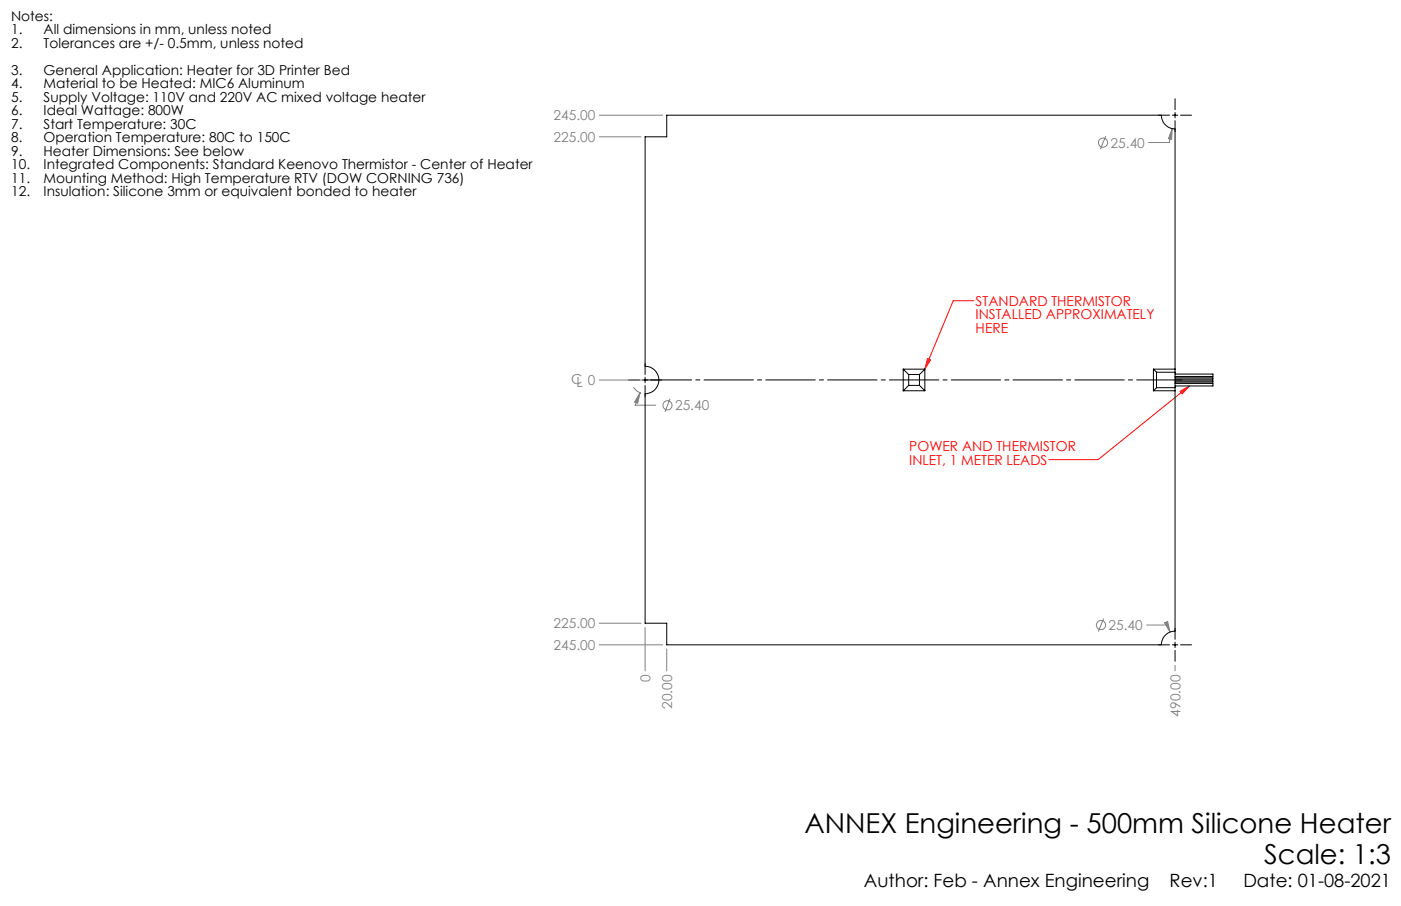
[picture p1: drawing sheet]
<svg xmlns="http://www.w3.org/2000/svg" width="432mm" height="279mm" viewBox="0 0 432 279" stroke-linecap="round" stroke-linejoin="round" font-family="sans-serif">
<g fill="none" stroke="#808080" stroke-width=".31">
<path d="M184.7 35.5h19.5M361.3 39.7l-.9 4.3h-6.4M361.3 39.7l-.2 3.3-1-.2zM184.7 42.2h12.9M340.8 42l-1.6 4M184.7 117.2h13.2M195.2 119.4l1.1 1.1 1.3 .7M197.3 121.1l-1.5 3.9h6.3M197.3 121.1l-.8 3.3-.9-.4zM206.5 123l-1.6 4M184.7 198.9h19.5M184.7 192.2h12.9"/>
<path d="M198.8 193.5v13.4M340.1 190.7l-1.6 4.1M353.4 192.8h6.4l.8 2.1M358.9 192.1l1-.4 .7 3.2zM205.5 200.1v6.8M362.2 205.2v1.7"/>
<circle cx="340" cy="44" r="1.41"/>
<circle cx="205.7" cy="125" r="1.41"/>
<circle cx="339.3" cy="192.8" r="1.41"/>
</g>
<path d="M300.1 92.7h-6.3l-8.8 21.1M285.9 110.6l.9 .4-1.8 2.8zM366.6 119l-28.1 22.7h-15.2M363.7 120.7l2.9-1.7-2.3 2.5z" fill="none" stroke="#f00" stroke-width=".31"/>
<path d="M199.2 117.2h165.1" fill="none" stroke="#000" stroke-width=".31" stroke-dasharray="15.2 1.3 1.3 1.3" stroke-dashoffset="1.3"/>
<g fill="none" stroke="#000" stroke-width=".31">
<path d="M357.1 35.5h3.4M361.3 35.5h1.7M362.2 30.4v3.4M362.2 34.7v1.7M362.2 37.2v3.4M363.9 35.5h3.3M193.7 117.2h3.4M198 117.2h1.7M198.8 112.1v3.4M198.8 116.3v1.7M198.8 118.9v3.4M200.5 117.2h3.4"/>
<path d="M357.1 198.9h3.4M361.3 198.9h1.7M362.2 193.8v3.4M362.2 198v1.7M363.9 198.9h3.3M362.2 200.6v3.3"/>
</g>
<path d="M285.9 110.6l.9 .4-1.8 2.8zM363.7 120.7l2.9-1.7-2.3 2.5z" fill="#f00"/>
<path d="M197.3 121.1l-1.7 2.9 .9 .4zM358.9 192.1l1.7 2.8-.7-3.2zM361.3 39.7l-1.2 3.1 1 .2z" fill="#808080"/>
<g fill="none" stroke="#000" stroke-width=".31">
<path d="M278.4 113.8l1.7 1.7M278.4 113.8h6.6M278.4 113.8v6.7M280.1 118.9l-1.7 1.6M280.1 115.5v3.4M280.1 115.5h3.3M280.1 118.9h3.3M283.4 118.9l1.6 1.6M283.4 115.5v3.4M285 113.8l-1.6 1.7M285 113.8v6.7M355.5 113.8l.9 1"/>
<path d="M355.5 113.8h6.7M355.5 113.8v6.7M356.4 119.6l-.9 .9M356.4 114.8h5.8M356.4 119.6h5.8M356.4 114.8v4.8M362.2 113.8v1M362.2 119.6v.9M362.2 118.3h11.6v.7h-11.6M362.2 115.4h11.6v.7h-11.6M362.2 117.4h11.6v.4h-11.6M362.2 116.5h11.6v.4h-11.6"/>
<path d="M362.2 113.8v-74a4.2 4.2 0 0 1-4.3-4.3h-152.4v6.7h-6.7v70.8a4.2 4.2 0 0 1 4.3 4.2 4.2 4.2 0 0 1-4.3 4.2v70.8h6.7v6.7h152.4a4.2 4.2 0 0 1 4.3-4.3v-74.1M362.2 114.8v4.8M278.4 120.5h6.6M355.5 120.5h6.7"/>
</g>
<g font-size="8.5">
<text x="248" y="256.9">ANNEX Engineering - 500mm Silicone Heater</text>
<text x="389.6" y="266.4">Scale: 1:3</text>
</g>
<g font-size="5.6">
<text x="266.3" y="273.7">Author: Feb - Annex Engineering</text>
<text x="360.5" y="273.7">Rev:1</text>
<text x="383.2" y="273.7">Date: 01-08-2021</text>
</g>
<g font-size="4.2">
<text x="3.4" y="6.3">Notes:</text>
<text x="3.4" y="10.5">1.</text>
<text x="13.4" y="10.5">All dimensions in mm, unless noted</text>
<text x="3.4" y="14.7">2.</text>
<text x="13.4" y="14.7">Tolerances are +/- 0.5mm, unless noted</text>
<text x="3.4" y="23">3.</text>
<text x="13.4" y="23">General Application: Heater for 3D Printer Bed</text>
<text x="3.4" y="27.2">4.</text>
<text x="13.4" y="27.2">Material to be Heated: MIC6 Aluminum</text>
<text x="3.4" y="31.4">5.</text>
<text x="3.4" y="35.5">6.</text>
<text x="13.4" y="31.4">Supply Voltage: 110V and 220V AC mixed voltage heater</text>
<text x="13.4" y="35.5">Ideal Wattage: 800W</text>
<text x="3.4" y="39.7">7.</text>
<text x="13.4" y="39.7">Start Temperature: 30C</text>
<text x="3.4" y="43.9">8.</text>
<text x="13.4" y="43.9">Operation Temperature: 80C to 150C</text>
<text x="3.4" y="48.1">9.</text>
<text x="3.4" y="52.2">10.</text>
<text x="13.4" y="48.1">Heater Dimensions: See below</text>
<text x="13.4" y="52.2">Integrated Components: Standard Keenovo Thermistor - Center of Heater</text>
<text x="3.4" y="56.4">11.</text>
<text x="13.4" y="56.4">Mounting Method: High Temperature RTV (DOW CORNING 736)</text>
<text x="3.4" y="60.6">12.</text>
<text x="13.4" y="60.6">Insulation: Silicone 3mm or equivalent bonded to heater</text>
</g>
<g font-size="4.2" fill="#808080">
<text x="170.6" y="37.1">245.00</text>
<text x="170.6" y="43.8">225.00</text>
<text x="342.3" y="45.5">25.40</text>
<text x="176.1" y="118.3">C</text>
<text x="177.6" y="119.5">L 0</text>
<text x="208.1" y="126.5">25.40</text>
<text x="170.6" y="193.8">225.00</text>
<text x="341.7" y="194.3">25.40</text>
<text x="170.6" y="200.4">245.00</text>
<text x="200.5" y="210.4" transform="rotate(-90 200.5 210.4)">0</text>
<text x="207.1" y="218.6" transform="rotate(-90 207.1 218.6)">20.00</text>
<text x="363.8" y="221" transform="rotate(-90 363.8 221)">490.00</text>
</g>
<g font-size="4.2" fill="#f00">
<text x="300.7" y="94.4">STANDARD THERMISTOR</text>
<text x="300.7" y="98.5">INSTALLED APPROXIMATELY</text>
<text x="300.7" y="102.7">HERE</text>
<text x="280.3" y="139.2">POWER AND THERMISTOR</text>
<text x="280.3" y="143.4">INLET, 1 METER LEADS</text>
</g>
</svg>
